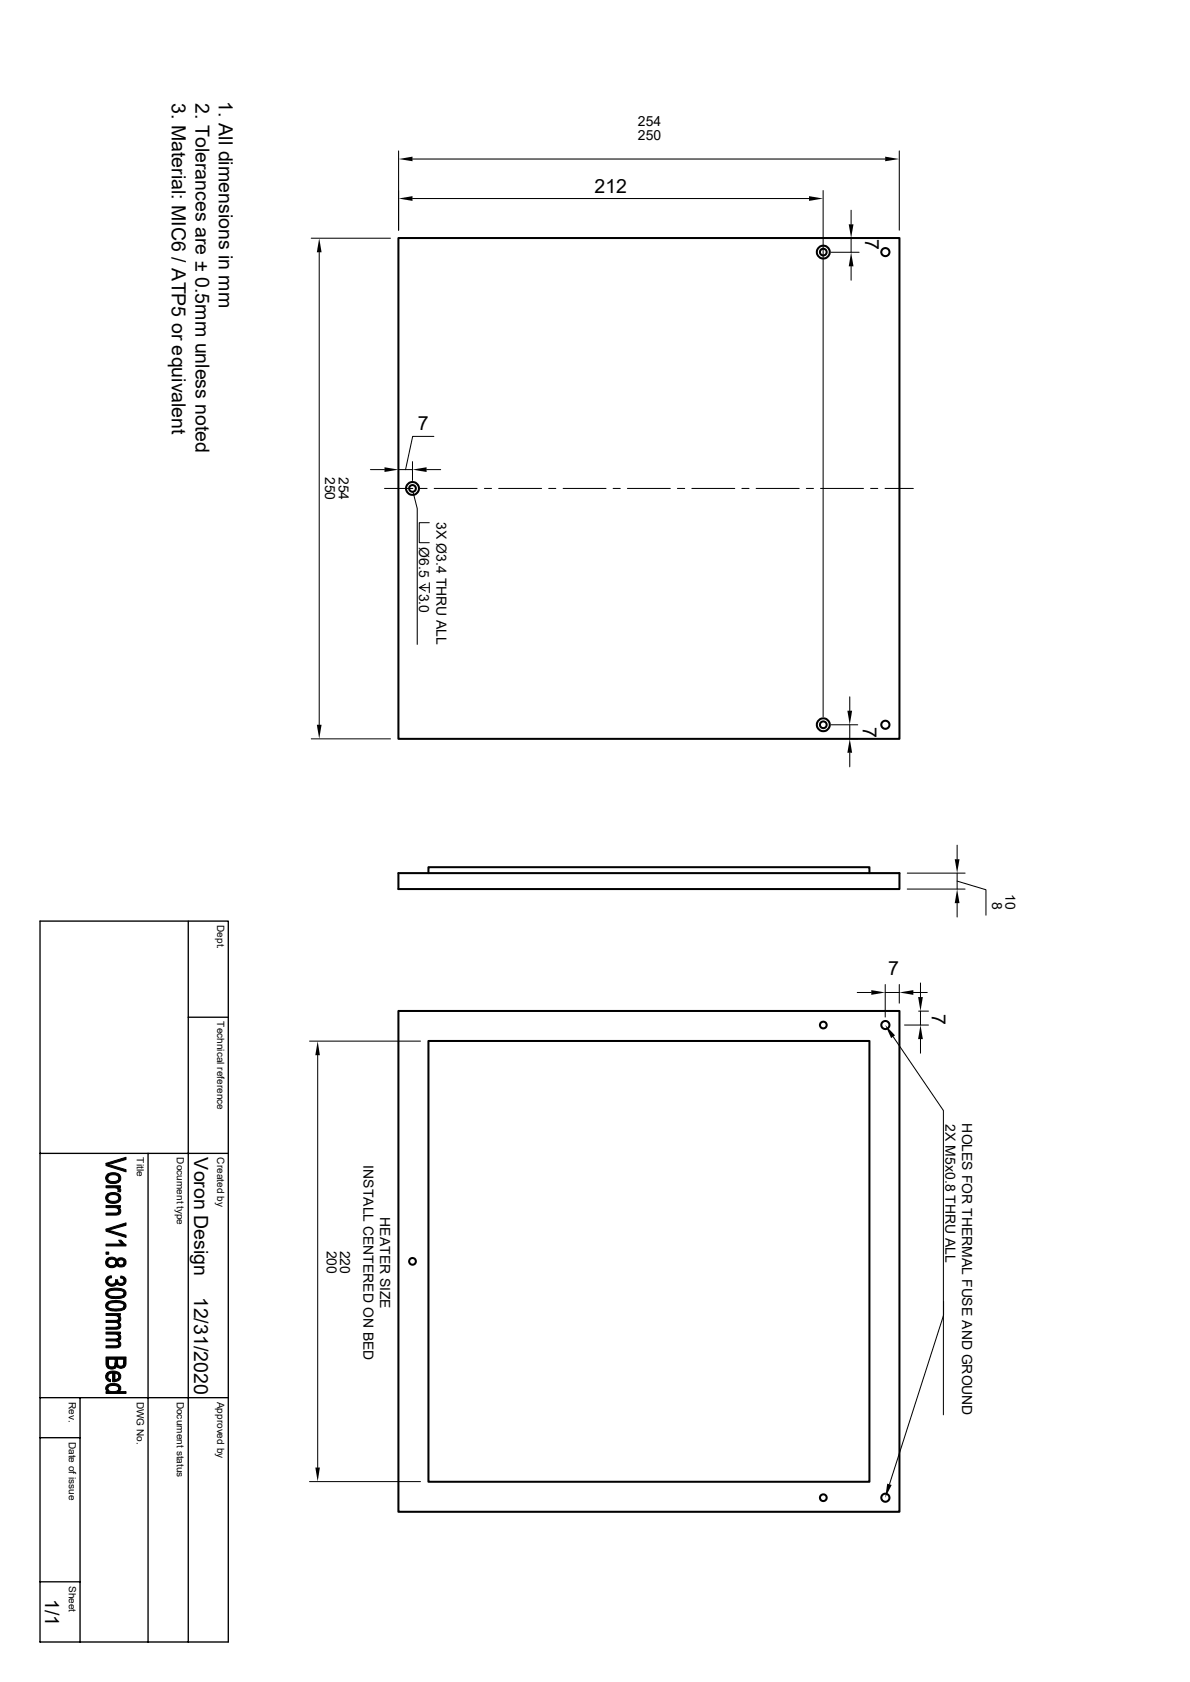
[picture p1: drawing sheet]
<svg xmlns="http://www.w3.org/2000/svg" width="297mm" height="420mm" viewBox="0 0 297 420" stroke-linecap="round" stroke-linejoin="round" font-family="sans-serif">
<g fill="none" stroke="#000" stroke-width=".51">
<path d="M99.4 59.4h125.1v125.1h-125.1zM99.4 218h125.1v4h-125.1zM106.9 218v-1.5h110.1v1.5M99.4 252.4h125.1v125.1h-125.1zM106.9 259.9h110.1v110.1h-110.1z"/>
<circle cx="205.5" cy="63" r=".85"/>
<circle cx="205.5" cy="62.9" r="1.61"/>
<circle cx="221" cy="62.9" r="1.02"/>
<circle cx="103" cy="122" r=".85"/>
<circle cx="103" cy="122" r="1.61"/>
<circle cx="205.5" cy="181" r=".85"/>
<circle cx="205.5" cy="181" r="1.61"/>
<circle cx="221" cy="181" r="1.02"/>
<circle cx="205.5" cy="255.9" r=".85"/>
<circle cx="221" cy="255.9" r="1.02"/>
<circle cx="103" cy="315" r=".85"/>
<circle cx="205.5" cy="374" r=".85"/>
<circle cx="221" cy="374" r="1.02"/>
</g>
<path d="M10 230h47v180h-47zM47 230v180M47 254h10M10 288h47M37 288v122M10 359h10M10 349h47M20 349v61M10 395h10" fill="none" stroke="#000" stroke-width=".34"/>
<g fill="#000" stroke="#000" stroke-width=".25">
<path d="M26.8 293.2l.2-.1a2.8 2.8 0 0 1 2.6 .1v1a1.57 1.57 0 0 0-2.4-.7l-.3 .7z" fill-rule="evenodd"/>
<path d="M26.8 298.2l.2-.1a2.8 2.8 0 0 1 2.6 .1v.9a1.57 1.57 0 0 0-2.4-.6l-.3 .6z" fill-rule="evenodd"/>
<path d="M26.5 296.1h3.6v.4h-.6v.6l-.1-.3-.4-.2h-2.5z" fill-rule="evenodd"/>
<path d="M26.8 293.3l.1 .9a1.56 1.56 0 0 0 2.3 .7l.4-.6v-1.1a1.31 1.31 0 0 1 .4 1.6 1.31 1.31 0 0 1-1.4 .7 1.74 1.74 0 0 1-2.2-1.2z" fill-rule="evenodd"/>
<path d="M29.5 296.5l.6 .4-.1 .7-.6-.1z" fill-rule="evenodd"/>
<path d="M26.8 298.2l.1 .9a1.63 1.63 0 0 0 2.3 .7l.4-.5v-1.1a1.31 1.31 0 0 1 .4 1.5 1.31 1.31 0 0 1-1.4 .8 1.74 1.74 0 0 1-2.2-1.3z" fill-rule="evenodd"/>
<path d="M26.5 290.5l5 1.6v.5l-5-1.6z" fill-rule="evenodd"/>
<path d="M26.5 290.5l5-1.5v.5l-4.4 1.2z" fill-rule="evenodd"/>
<path d="M26.5 312.6h.6v.6h-.6z" fill-rule="evenodd"/>
<path d="M26.8 318.9l1-.3 .1 .5-.8 .2-.2 .5z" fill-rule="evenodd"/>
<path d="M26.6 314.5l.2-.2 .1 .9a1.04 1.04 0 0 0 1 .8 1.04 1.04 0 0 0 1-.8v1a1.46 1.46 0 0 1-1.9 .1 1.46 1.46 0 0 1-.4-1.8z" fill-rule="evenodd"/>
<path d="M28.8 319.5l.6 .1-.1 1-.1-.2-.3 .4z" fill-rule="evenodd"/>
<path d="M29.5 301.5l.1 .8z" fill-rule="evenodd"/>
<path d="M26.5 301h3.6v.5h-.6v.5l-.5-.4-2.5-.1z" fill-rule="evenodd"/>
<path d="M26.5 302.9l2.8-.1 .3-.2 .1-1.1a1.06 1.06 0 0 1 .3 1.4 1.06 1.06 0 0 1-1.3 .5h-2.2z" fill-rule="evenodd"/>
<path d="M29.6 309.7h.6l.2 .1v.8z" fill-rule="evenodd"/>
<path d="M29.4 315.2a.8 .8 0 0 0 .8 .6 .8 .8 0 0 0 .8-.6v.9l-.6 .3-1-.3z" fill-rule="evenodd"/>
<path d="M30.2 318.6l.8 .3v.9l-.2-.4-.7-.3z" fill-rule="evenodd"/>
<path d="M26.5 306.9l5 1.5v.6l-5-1.6z" fill-rule="evenodd"/>
<path d="M26.5 306.9l5-1.5v.5l-4.5 1.3z" fill-rule="evenodd"/>
<path d="M26.5 310.6h3.9v-.6l1.1 .8v.3h-5z" fill-rule="evenodd"/>
<path d="M26.8 314.3a1.56 1.56 0 0 1 2.4 .4 1.2 1.2 0 0 1 1.8-.4 1.2 1.2 0 0 1 0 1.8v-.9a.8 .8 0 0 0-.8-.6 .8 .8 0 0 0-.8 .6v.9l-.2-.3-.3 .4v-1a1.04 1.04 0 0 0-1-.8 1.04 1.04 0 0 0-1 .8z" fill-rule="evenodd"/>
<path d="M29.3 319.7a.84 .84 0 0 0 .8 .8 .84 .84 0 0 0 .9-.7v-.9a1.22 1.22 0 0 1 .1 1.8 1.22 1.22 0 0 1-1.8-.1z" fill-rule="evenodd"/>
<path d="M26.8 318.9l.1 .9a1.02 1.02 0 0 0 1 .8 1.02 1.02 0 0 0 1-.7v.9a1.43 1.43 0 0 1-2 .1 1.43 1.43 0 0 1-.1-2z" fill-rule="evenodd"/>
<path d="M26.5 329.7h2.6l.4-.2 .1 1.4-.2-.5-.4-.2h-2.5z" fill-rule="evenodd"/>
<path d="M26.5 334.3h2.5l.5-.2 .1 1.4-.2-.5-.6-.2h-2.3z" fill-rule="evenodd"/>
<path d="M29.5 328.4l.1 .8z" fill-rule="evenodd"/>
<path d="M29.5 333.1l.1 .7z" fill-rule="evenodd"/>
<path d="M26.5 328h3.6v.4h-.6v.5l-.5-.4h-2.5z" fill-rule="evenodd"/>
<path d="M26.5 332.6h3.6v.5h-.6v.4l-.6-.4h-2.4z" fill-rule="evenodd"/>
<path d="M29.7 328.5a.89 .89 0 0 1 .5 .8 .89 .89 0 0 1-.7 .8z" fill-rule="evenodd"/>
<path d="M26.5 331.4h2.7l.4-.4v-.8a.91 .91 0 0 1 .5 1.2 .91 .91 0 0 1-1.1 .5h-2.5z" fill-rule="evenodd"/>
<path d="M29.7 333.1a.86 .86 0 0 1 .5 .9 .86 .86 0 0 1-.7 .7z" fill-rule="evenodd"/>
<path d="M26.5 336h2.9l.2-.4v-.8a.93 .93 0 0 1 .5 1.2 .93 .93 0 0 1-1.1 .5h-2.5z" fill-rule="evenodd"/>
<path d="M26.7 322.2l.1-.1 .1 .9a1.48 1.48 0 0 0 1.8 .8h.4a1.5 1.5 0 0 0 1.8-.8v.9l-1.1 .3h-1.6a1.45 1.45 0 0 1-1.7-1.7z" fill-rule="evenodd"/>
<path d="M26.7 325.2h.1l.1 .9a1.48 1.48 0 0 0 1.8 .8h.2a1.77 1.77 0 0 0 2-.8v.9l-1.1 .3h-1.6a1.49 1.49 0 0 1-1.8-1.6z" fill-rule="evenodd"/>
<path d="M26.9 322l1.1-.3h1.8a1.41 1.41 0 0 1 1.7 1.5l-.5 .6-.1-.8a1.37 1.37 0 0 0-1.6-.8h-.4a1.69 1.69 0 0 0-2 .8z" fill-rule="evenodd"/>
<path d="M26.8 325.2l1.2-.4h1.8a1.42 1.42 0 0 1 1.6 1.6l-.4 .5-.1-.8a1.62 1.62 0 0 0-1.9-.9h-.1a1.69 1.69 0 0 0-2 .9z" fill-rule="evenodd"/>
<path d="M26.7 345.9l.2-.1v1.7a.91 .91 0 0 1-.2-1.6z" fill-rule="evenodd"/>
<path d="M26.6 343l.3-.3v1.1l.2 .4 .5 .3v.5a1.31 1.31 0 0 1-1-2z" fill-rule="evenodd"/>
<path d="M27.1 339.4v1a.86 .86 0 0 0 .8 .9 .86 .86 0 0 0 .8-1l.1 1.3-.6 .2-1.2-.2z" fill-rule="evenodd"/>
<path d="M27 342.6a2.76 2.76 0 0 1 2.6 .1v1l-.1-.5-.9-.3v2.1h-.5v-2.1l-.9 .2-.3 .6z" fill-rule="evenodd"/>
<path d="M28.6 342.9v1.6l.9-.4 .1-1.4a1.29 1.29 0 0 1 .4 1.6 1.29 1.29 0 0 1-1.4 .7z" fill-rule="evenodd"/>
<path d="M27 345.7a2.37 2.37 0 0 1 3.1 .7v.6l-.4 .5-.1-.8a1.58 1.58 0 0 0-2.3-.6l-.4 .6z" fill-rule="evenodd"/>
<path d="M29.3 339.4v.8a.78 .78 0 0 0 .9 .9 .78 .78 0 0 0 .7-1v1.4l-.8 .2-.6-.2-.2-.2z" fill-rule="evenodd"/>
<path d="M26.5 338.8h5l-.1 2-.5 .7v-2.1h-1.6v1.9l-.2-.2-.3 .5-.1-2.2h-1.6l-.1 2.2-.4-.4-.1-.5z" fill-rule="evenodd"/>
<path d="M26.9 346.9a1.84 1.84 0 0 0 2.7-.1v-.1l.1 .8h1.8v.4h-5v-.4h.4z" fill-rule="evenodd"/>
</g>
<g fill="none" stroke="#000" stroke-width=".25">
<path d="M99.5 37.7v19.8M103 39.7h117.9M224.5 37.7v19.8M77.7 59.5h19.8M103 49.6h98.9M205.4 47.6v131.4M212.4 52.5v3.5M212.4 59.5v3.5M79.7 63v118M207.4 63h7M212.4 66.5v3.5M92.5 117.3h3.5"/>
<path d="M99.5 117.3h3.5zM103 115.3v4.7M106.5 117.3h3.5M108.3 109h-5.3l-1.8 8.3M96 122h7M103.1 122.8l1 4.2v33.9M104.8 122h1.8M107.1 130.5h-2.5v5h2.5M108.4 122h10.7M120.9 122h1.8M124.5 122h10.7M136.9 122h1.8"/>
<path d="M140.5 122h10.8M153 122h1.8M156.6 122h10.7M169.1 122h1.8M172.7 122h10.7M185.2 122h1.7M188.7 122h10.8M201.3 122h1.7M204.8 122h10.7M217.3 122h1.8M220.9 122h7.1M104.6 146.7l1.6 .9"/>
<path d="M106.2 145.9l-1.6 .8h2.5M107.1 145.5v2.5M212.1 174v3.5M77.7 184.5h19.8M207.4 181h6.7M212.1 181v3.5M212.1 188v3.5M212.3 184.5h1.8M226.4 218h14.5M238.9 218v4zM238.9 211v3.5M226.4 222h14.5"/>
<path d="M238.9 220l7.2 2.2v6.3M238.9 225.5v3.5M77.3 260h27.6M214 247.8h3.5M220.9 245.8v8.2M220.9 247.8h3.6M222.9 258.9l12.6 18.4v76M224.5 245.8v4.7M225.8 255.9h5.9M228 247.8h3.4M229.3 252.5h2.4M229.7 252.5v3.4"/>
<path d="M229.7 245.4v3.6M229.7 259.5v3.5M79.3 263.5v102.9M235.5 325v3.4l-13.5 42.2M77.3 370h27.6"/>
</g>
<g fill="#000">
<path d="M99.5 39.7l3.5-.6v1.2zM220.9 39.1l3.6 .6-3.6 .6zM99.5 49.6l3.5-.6v1.2zM201.9 49l3.5 .6-3.5 .6zM211.8 56h1.2l-.6 3.5zM79.7 59.5l.6 3.5h-1.2zM212.4 63l.6 3.5h-1.2zM96 116.7l3.5 .6-3.5 .6zM103 117.3l3.5-.6v1.2zM211.5 177.5h1.2l-.6 3.5zM79.1 181h1.2l-.6 3.5zM212.1 184.5l.6 3.5h-1.2z"/>
<path d="M238.3 214.5h1.2l-.6 3.5zM238.9 222l.6 3.5h-1.2zM217.5 247.2l3.4 .6-3.4 .6zM220.9 255.9l2.5 2.6-1 .7zM224.5 247.8l3.5-.6v1.2zM229.7 255.9l.6 3.6h-1.1zM229.2 249h1.1l-.6 3.5zM79.3 260l.5 3.5h-1.1zM78.7 366.4h1.1l-.5 3.6zM221.4 370.5l1.1 .3-1.6 3.2z"/>
</g>
<g font-size="4.9">
<text x="42.9" y="25.7" transform="rotate(90 42.9 25.7)">3. Material: MIC6 / ATP5 or equivalent</text>
<text x="48.8" y="25.7" transform="rotate(90 48.8 25.7)">2. Tolerances are ± 0.5mm unless noted</text>
<text x="54.6" y="25.3" transform="rotate(90 54.6 25.3)">1. All dimensions in mm</text>
<text x="148.4" y="48.1">212</text>
<text x="215.9" y="59.8" transform="rotate(90 215.9 59.8)">7</text>
<text x="104.3" y="107.5">7</text>
<text x="215.4" y="181.7" transform="rotate(90 215.4 181.7)">7</text>
<text x="221.7" y="243.5">7</text>
<text x="232.6" y="253.2" transform="rotate(90 232.6 253.2)">7</text>
<text x="48.5" y="289" transform="rotate(90 48.5 289)">Voron Design</text>
<text x="48.4" y="323.8" transform="rotate(90 48.4 323.8)">12/31/2020</text>
<text x="11.3" y="399.2" transform="rotate(90 11.3 399.2)">1/1</text>
</g>
<g font-size="3.5">
<text x="159.2" y="31.5">254</text>
<text x="159.2" y="34.9">250</text>
<text x="81.2" y="119.1" transform="rotate(90 81.2 119.1)">250</text>
<text x="84.5" y="119.1" transform="rotate(90 84.5 119.1)">254</text>
<text x="108.9" y="130.3" transform="rotate(90 108.9 130.3)">3X Ø3.4 THRU ALL</text>
<text x="104.6" y="136.7" transform="rotate(90 104.6 136.7)">Ø6.5</text>
<text x="104.6" y="148.2" transform="rotate(90 104.6 148.2)">3.0</text>
<text x="247.6" y="225.2" transform="rotate(90 247.6 225.2)">8</text>
<text x="251" y="223.3" transform="rotate(90 251 223.3)">10</text>
<text x="236" y="280.7" transform="rotate(90 236 280.7)">2X M5x0.8 THRU ALL</text>
<text x="240.2" y="280.5" transform="rotate(90 240.2 280.5)">HOLES FOR THERMAL FUSE AND GROUND</text>
<text x="90.7" y="291" transform="rotate(90 90.7 291)">INSTALL CENTERED ON BED</text>
<text x="94.9" y="303.9" transform="rotate(90 94.9 303.9)">HEATER SIZE</text>
<text x="81.5" y="312.3" transform="rotate(90 81.5 312.3)">200</text>
<text x="84.9" y="312.3" transform="rotate(90 84.9 312.3)">220</text>
</g>
<g font-size="2.5">
<text x="54.2" y="231" transform="rotate(90 54.2 231)">Dept.</text>
<text x="54.2" y="255" transform="rotate(90 54.2 255)">Technical reference</text>
<text x="34.2" y="289" transform="rotate(90 34.2 289)">Title</text>
<text x="44.2" y="289" transform="rotate(90 44.2 289)">Document type</text>
<text x="54.2" y="289" transform="rotate(90 54.2 289)">Created by</text>
<text x="17.2" y="350" transform="rotate(90 17.2 350)">Rev.</text>
<text x="34.2" y="350" transform="rotate(90 34.2 350)">DWG No.</text>
<text x="44.2" y="350" transform="rotate(90 44.2 350)">Document status</text>
<text x="54.2" y="350" transform="rotate(90 54.2 350)">Approved by</text>
<text x="17.2" y="360" transform="rotate(90 17.2 360)">Date of issue</text>
<text x="17.2" y="396" transform="rotate(90 17.2 396)">Sheet</text>
</g>
</svg>
